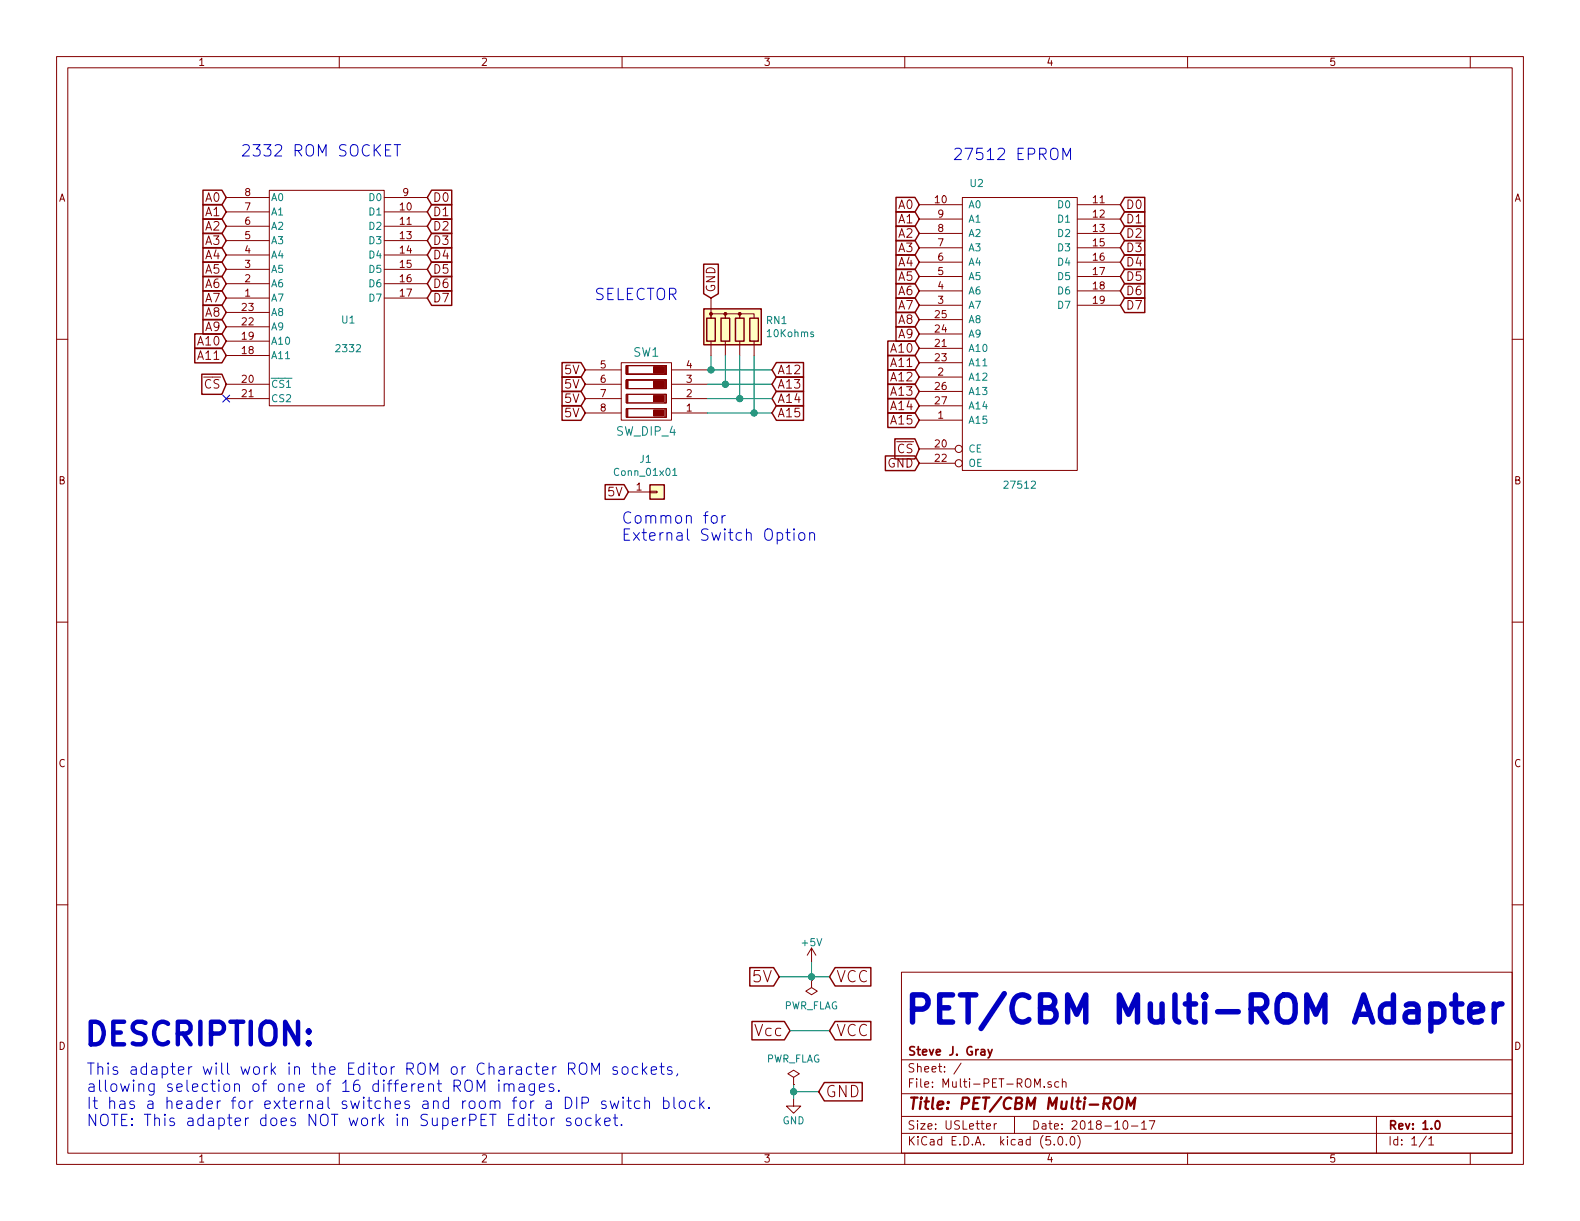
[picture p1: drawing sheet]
EESchema Schematic File Version 4
LIBS:Multi-PET-ROM-cache
EELAYER 26 0
EELAYER END
$Descr USLetter 11000 8500
encoding utf-8
Sheet 1 1
Title "PET/CBM Multi-ROM"
Date "2018-10-17"
Rev "1.0"
Comp "Steve J. Gray"
Comment1 ""
Comment2 ""
Comment3 ""
Comment4 ""
$EndDescr
$Comp
L Multi-PET-ROM-rescue:2332-Multi-PET-ROM-rescue U1
U 1 1
P 2275 2075
F 0 "U1" H 2425 1925 50  0000 C CNN
F 1 "2332" H 2425 1725 50  0000 C CNN
F 2 "Housings_DIP:DIP-24_W15.24mm_LongPads" H 2275 2075 50  0001 C CNN
F 3 "" H 2275 2075 50  0000 C CNN
	1    2275 2075
	1    0    0    -1  
$EndComp
$Comp
L Multi-PET-ROM-rescue:27512-Multi-PET-ROM-rescue U2
U 1 1
P 7100 2325
F 0 "U2" H 6800 3375 50  0000 C CNN
F 1 "27512" H 7100 1275 50  0000 C CNN
F 2 "Housings_DIP:DIP-28_W15.24mm_LongPads" H 7100 2325 50  0001 C CNN
F 3 "" H 7100 2325 50  0000 C CNN
	1    7100 2325
	1    0    0    -1  
$EndComp
Text GLabel 1575 1375 0    60   Input ~ 0
A0
Text GLabel 1575 1475 0    60   Input ~ 0
A1
Text GLabel 1575 1575 0    60   Input ~ 0
A2
Text GLabel 1575 1675 0    60   Input ~ 0
A3
Text GLabel 1575 1775 0    60   Input ~ 0
A4
Text GLabel 1575 1875 0    60   Input ~ 0
A5
Text GLabel 1575 1975 0    60   Input ~ 0
A6
Text GLabel 1575 2075 0    60   Input ~ 0
A7
Text GLabel 1575 2175 0    60   Input ~ 0
A8
Text GLabel 1575 2275 0    60   Input ~ 0
A9
Text GLabel 1575 2375 0    60   Input ~ 0
A10
Text GLabel 1575 2475 0    60   Input ~ 0
A11
Text GLabel 2975 1375 2    60   Input ~ 0
D0
Text GLabel 2975 1475 2    60   Input ~ 0
D1
Text GLabel 2975 1575 2    60   Input ~ 0
D2
Text GLabel 2975 1675 2    60   Input ~ 0
D3
Text GLabel 2975 1775 2    60   Input ~ 0
D4
Text GLabel 2975 1875 2    60   Input ~ 0
D5
Text GLabel 2975 1975 2    60   Input ~ 0
D6
Text GLabel 2975 2075 2    60   Input ~ 0
D7
Text GLabel 7800 1425 2    60   Input ~ 0
D0
Text GLabel 7800 1525 2    60   Input ~ 0
D1
Text GLabel 7800 1625 2    60   Input ~ 0
D2
Text GLabel 7800 1725 2    60   Input ~ 0
D3
Text GLabel 7800 1825 2    60   Input ~ 0
D4
Text GLabel 7800 1925 2    60   Input ~ 0
D5
Text GLabel 7800 2025 2    60   Input ~ 0
D6
Text GLabel 7800 2125 2    60   Input ~ 0
D7
Text GLabel 6400 1425 0    60   Input ~ 0
A0
Text GLabel 6400 1525 0    60   Input ~ 0
A1
Text GLabel 6400 1625 0    60   Input ~ 0
A2
Text GLabel 6400 1725 0    60   Input ~ 0
A3
Text GLabel 6400 1825 0    60   Input ~ 0
A4
Text GLabel 6400 1925 0    60   Input ~ 0
A5
Text GLabel 6400 2025 0    60   Input ~ 0
A6
Text GLabel 6400 2125 0    60   Input ~ 0
A7
Text GLabel 6400 2225 0    60   Input ~ 0
A8
Text GLabel 6400 2325 0    60   Input ~ 0
A9
Text GLabel 6400 2425 0    60   Input ~ 0
A10
Text GLabel 6400 2525 0    60   Input ~ 0
A11
$Comp
L Multi-PET-ROM-rescue:SW_DIP_4-Multi-PET-ROM-rescue SW1
U 1 1
P 4500 2725
F 0 "SW1" H 4500 3000 60  0000 C CNN
F 1 "SW_DIP_4" H 4500 2450 60  0000 C CNN
F 2 "Housings_DIP:DIP-8_W7.62mm_LongPads" H 4500 2725 60  0001 C CNN
F 3 "" H 4500 2725 60  0001 C CNN
	1    4500 2725
	1    0    0    -1  
$EndComp
Text GLabel 5375 2575 2    60   Input ~ 0
A12
Text GLabel 5375 2675 2    60   Input ~ 0
A13
Text GLabel 5375 2775 2    60   Input ~ 0
A14
Text GLabel 5375 2875 2    60   Input ~ 0
A15
Text GLabel 6400 2625 0    60   Input ~ 0
A12
Text GLabel 6400 2725 0    60   Input ~ 0
A13
Text GLabel 6400 2825 0    60   Input ~ 0
A14
Text GLabel 6400 2925 0    60   Input ~ 0
A15
Text GLabel 4075 2575 0    60   Input ~ 0
5V
Text GLabel 4075 2675 0    60   Input ~ 0
5V
Text GLabel 4075 2775 0    60   Input ~ 0
5V
Text GLabel 4075 2875 0    60   Input ~ 0
5V
Text GLabel 4950 2075 1    60   Input ~ 0
GND
Text Notes 2800 1100 2    79   ~ 0
2332 ROM SOCKET
Text Notes 7475 1125 2    79   ~ 0
27512 EPROM
Text Notes 4725 2100 2    79   ~ 0
SELECTOR
Text Notes 10500 7150 2    189  ~ 38
PET/CBM Multi-ROM Adapter
$Comp
L Multi-PET-ROM-rescue:GND-Multi-PET-ROM-rescue #PWR01
U 1 1
P 5525 7650
F 0 "#PWR01" H 5525 7400 50  0001 C CNN
F 1 "GND" H 5525 7500 50  0000 C CNN
F 2 "" H 5525 7650 50  0000 C CNN
F 3 "" H 5525 7650 50  0000 C CNN
	1    5525 7650
	1    0    0    -1  
$EndComp
$Comp
L Multi-PET-ROM-rescue:+5V-Multi-PET-ROM-rescue #PWR02
U 1 1
P 5650 6700
F 0 "#PWR02" H 5650 6550 50  0001 C CNN
F 1 "+5V" H 5650 6840 50  0000 C CNN
F 2 "" H 5650 6700 50  0000 C CNN
F 3 "" H 5650 6700 50  0000 C CNN
	1    5650 6700
	1    0    0    -1  
$EndComp
$Comp
L Multi-PET-ROM-rescue:PWR_FLAG-Multi-PET-ROM-rescue #FLG03
U 1 1
P 5650 6825
F 0 "#FLG03" H 5650 6920 50  0001 C CNN
F 1 "PWR_FLAG" H 5650 7005 50  0000 C CNN
F 2 "" H 5650 6825 50  0000 C CNN
F 3 "" H 5650 6825 50  0000 C CNN
	1    5650 6825
	-1   0    0    1   
$EndComp
Wire Wire Line
	5650 6700 5650 6800
$Comp
L Multi-PET-ROM-rescue:PWR_FLAG-Multi-PET-ROM-rescue #FLG04
U 1 1
P 5525 7550
F 0 "#FLG04" H 5525 7645 50  0001 C CNN
F 1 "PWR_FLAG" H 5525 7730 50  0000 C CNN
F 2 "" H 5525 7550 50  0000 C CNN
F 3 "" H 5525 7550 50  0000 C CNN
	1    5525 7550
	1    0    0    -1  
$EndComp
Wire Wire Line
	5525 7550 5525 7600
Wire Wire Line
	5525 7600 5700 7600
Connection ~ 5525 7600
Text GLabel 5700 7600 2    79   Input ~ 0
GND
Wire Wire Line
	5425 6800 5650 6800
Connection ~ 5650 6800
Text GLabel 5425 6800 0    79   Input ~ 0
5V
Text GLabel 1575 2675 0    60   Input ~ 0
~CS
Text GLabel 6400 3125 0    60   Input ~ 0
~CS
Text GLabel 5775 6800 2    79   Input ~ 0
VCC
Text GLabel 6400 3225 0    60   Input ~ 0
GND
Wire Wire Line
	5525 7600 5525 7650
Wire Wire Line
	5650 6800 5650 6825
Wire Wire Line
	5650 6800 5775 6800
Text Notes 575  7300 0    157  ~ 31
DESCRIPTION:
Text Notes 600  7850 0    79   ~ 0
This adapter will work in the Editor ROM or Character ROM sockets,\nallowing selection of one of 16 different ROM images.\nIt has a header for external switches and room for a DIP switch block.\nNOTE: This adapter does NOT work in SuperPET Editor socket.
$Comp
L Device:R_Network04 RN1
U 1 1
P 5150 2275
F 0 "RN1" H 5330 2321 50  0000 L CNN
F 1 "10Kohms" H 5330 2230 50  0000 L CNN
F 2 "Resistor_THT:R_Array_SIP5" V 5425 2275 50  0001 C CNN
F 3 "http://www.vishay.com/docs/31509/csc.pdf" H 5150 2275 50  0001 C CNN
	1    5150 2275
	1    0    0    -1  
$EndComp
Wire Wire Line
	4925 2575 4950 2575
Wire Wire Line
	4925 2675 5050 2675
Wire Wire Line
	4925 2775 5150 2775
Wire Wire Line
	5250 2475 5250 2875
Wire Wire Line
	4925 2875 5250 2875
Connection ~ 5250 2875
Wire Wire Line
	5250 2875 5375 2875
Wire Wire Line
	5150 2475 5150 2775
Connection ~ 5150 2775
Wire Wire Line
	5150 2775 5375 2775
Wire Wire Line
	5050 2475 5050 2675
Connection ~ 5050 2675
Wire Wire Line
	5050 2675 5375 2675
Wire Wire Line
	4950 2475 4950 2575
Connection ~ 4950 2575
Wire Wire Line
	4950 2575 5375 2575
NoConn ~ 1575 2775
$Comp
L Connector_Generic:Conn_01x01 J1
U 1 1
P 4575 3425
F 0 "J1" H 4495 3200 50  0000 C CNN
F 1 "Conn_01x01" H 4495 3291 50  0000 C CNN
F 2 "Connector_PinHeader_2.54mm:PinHeader_1x01_P2.54mm_Vertical" H 4575 3425 50  0001 C CNN
F 3 "~" H 4575 3425 50  0001 C CNN
	1    4575 3425
	1    0    0    1   
$EndComp
Text GLabel 4375 3425 0    60   Input ~ 0
5V
Text GLabel 5775 7175 2    79   Input ~ 0
VCC
Text GLabel 5500 7175 0    79   Input ~ 0
Vcc
Wire Wire Line
	5500 7175 5775 7175
Text Notes 4325 3775 0    79   ~ 0
Common for\nExternal Switch Option
$EndSCHEMATC
